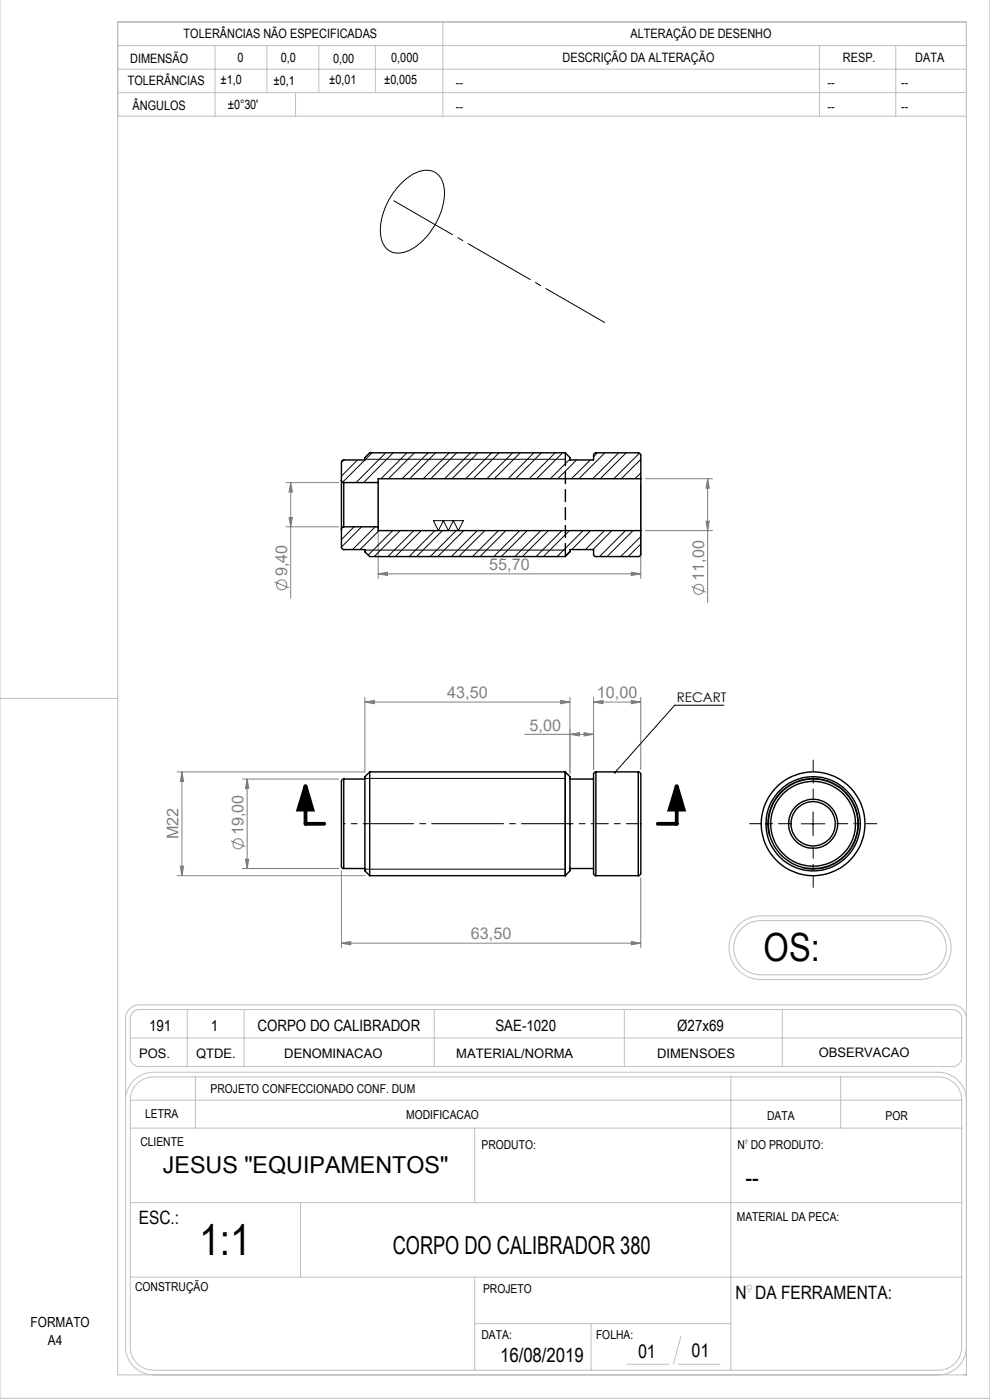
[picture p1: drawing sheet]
<svg xmlns="http://www.w3.org/2000/svg" width="210mm" height="297mm" viewBox="0 0 210 297" stroke-linecap="round" stroke-linejoin="round" font-family="sans-serif">
<g fill="none" stroke="#808080" stroke-width=".21">
<path d="M60.7 102.4h11.2M60.7 111.8h11.2M61.3 109.8h.7l-.3 2zM61.7 102.4v24.5M61.7 102.4l.3 2h-.7zM80.2 103.4v19.3M135.9 102.6v20.1M136.9 101.6h14.2M136.9 112.6h14.2M149.8 110.6h.7l-.4 2zM150.1 101.6l.4 2h-.7zM150.1 101.6v26.2"/>
<path d="M58.2 123.5l3.1 1.2M80.2 121.7l2-.3v.7zM80.2 121.7h55.7M133.9 121.4l2 .3-2 .4zM146.6 124.4l3.1 1.2M77.4 148.9l2-.3v.7zM77.4 148.9h43.5M77.4 148v15.8h-39.8M111.3 155.8h14.6M118.9 148.6l2 .3-2 .4zM120.9 155.8l2-.4v.7zM120.9 148v16.2"/>
<path d="M123.9 155.4l2 .4-2 .3zM125.9 148.9l2-.3v.7zM125.9 148v15.3M125.9 148.9h10M133.9 148.6l2 .3-2 .4zM135.9 148v15.3M38.6 163.8v22M38.6 163.8l.3 2h-.7zM49 178.4l3 1.2M51.4 165.3h20.5M52.4 165.3v19M52.4 165.3l.4 1.9h-.7z"/>
<path d="M37.6 185.8h39.8M38.2 183.8h.7l-.3 2zM51.4 184.3h20.5M52.1 182.3h.7l-.4 2zM72.4 184.7v16.4M133.9 199.7l2 .4-2 .3zM135.9 186.3v14.8M72.4 200.1l2-.4v.7zM72.4 200.1h63.5"/>
<circle cx="59.8" cy="124.1" r="1.08"/>
<circle cx="148.2" cy="125" r="1.07"/>
<circle cx="50.5" cy="179" r="1.07"/>
</g>
<path d="M64.8 166.8l1.5 5h-3zM143.5 166.8l1.5 5h-3z" fill="none" stroke="#000" stroke-width=".8" stroke-linecap="butt"/>
<g fill="none" stroke="#c0c0c0" stroke-width=".21">
<path d="M210 -.1v296.7h-210v-296.6M25 4.7h180v287h-180zM25 9.7h180M25 19.6h180M25 14.7h180M45.6 9.7v15M56.6 9.7v9.9M62.7 19.6v5.1M67.6 9.7v9.9M79.6 9.7v9.9M93.9 4.7v20M173.8 9.7v15"/>
<path d="M190 9.7v15M25 24.7h180M0 148.2h25M156.7 196.2l.5-.5a6.7 6.7 0 0 1 4.2-1.4h33.6a6.8 6.8 0 0 1 6.8 6.8 6.8 6.8 0 0 1-6.8 6.7h-33.6a6.8 6.8 0 0 1-6.2-4.2 6.8 6.8 0 0 1 1.5-7.4zM157.4 196.9l.2-.2a5.6 5.6 0 0 1 3.8-1.4h33.6a5.8 5.8 0 0 1 5.7 5.7 5.8 5.8 0 0 1-5.7 5.8h-33.6a5.8 5.8 0 0 1-5.3-3.6 5.8 5.8 0 0 1 1.3-6.3zM28.3 214.7l1.1-.5h172.8a1.93 1.93 0 0 1 1.8 1.9v8.4a1.93 1.93 0 0 1-2 1.8h-172.4a1.92 1.92 0 0 1-2-2v-8.2a1.81 1.81 0 0 1 .7-1.4zM39.7 214.2v12.1M51.8 214.2v12.1M92.1 214.2v12.1M132.4 214.2v12.1M165.9 214.2v12.1M205 216.1a2.94 2.94 0 0 0-3-2.9h-172.4a2.94 2.94 0 0 0-3 2.9v69.6a6 6 0 0 0 6 6"/>
<path d="M26.6 233.4a6 6 0 0 1 6-5.9h166.5a6 6 0 0 1 5.9 5.9M27.6 233.4a4.9 4.9 0 0 1 5-4.9h166.5a4.9 4.9 0 0 1 4.9 4.9M27.6 233.4v52.3a4.9 4.9 0 0 0 5 5h166.5a4.9 4.9 0 0 0 4.9-5v-52.3M27.6 239.3h176.4M27.6 233.4h176.4M27.6 220.2h176.4M41.5 228.5v10.8M100.7 239.3v15.8M155 228.5v62.2M178.3 228.5v10.8M27.6 255.1h176.4M63.7 255.1v15.8"/>
<path d="M158.2 242.6h.2M27.6 270.9h176.4M100.7 270.9v19.8M158.7 274h.5M100.7 280.8h54.3M125.4 280.8v9.9M133 289.4h8.9M143.8 289.4h8.9M144.4 283.5l-1.6 5.9M205 285.7a6 6 0 0 1-5.9 6"/>
<circle cx="158.3" cy="242.1" r=".25"/>
<circle cx="159" cy="273.1" r=".5"/>
</g>
<path d="M84.9 39a7.4 7.4 0 0 1 6.6-2.8 4.2 4.2 0 0 1 2.8 4.2 14.5 14.5 0 0 1-7.8 12.9 3.8 3.8 0 0 1-5.7-3.4 14.5 14.5 0 0 1 4.1-10.9zM77.4 97.4h42.5M77.4 116.7h42.5M91.9 110.5h6.4l-1.1 2.1-1-2.1-1.1 2.1-1-2.1-1.1 2.1zM153.6 149.6h-10.5l-12.7 14.3M77.4 165.1h42.5M163.2 177.3a9.6 9.6 0 0 1 8.5-12.1 9.6 9.6 0 0 1 10.4 10.4 9.6 9.6 0 0 1-12.1 8.5M170 174.8h5M172.5 172.3v5M77.4 184.4h42.5" fill="none" stroke="#000" stroke-width=".21"/>
<path d="M83.5 42.6l44.7 25.8" fill="none" stroke="#000" stroke-width=".21" stroke-dasharray="15.2 1.3 1.3 1.3" stroke-dashoffset=".9"/>
<path d="M135.5 174.7h-9.2" fill="none" stroke="#000" stroke-width=".21" stroke-dasharray="15.2 1.3 1.3 1.3" stroke-dashoffset="12.5"/>
<path d="M126 174.7h-5.1" fill="none" stroke="#000" stroke-width=".21" stroke-dasharray="15.2 1.3 1.3 1.3" stroke-dashoffset="14.6"/>
<path d="M119.9 174.7h-41.5" fill="none" stroke="#000" stroke-width=".21" stroke-dasharray="15.2 1.3 1.3 1.3" stroke-dashoffset="5.9"/>
<path d="M77.4 174.7h-4.6" fill="none" stroke="#000" stroke-width=".21" stroke-dasharray="15.2 1.3 1.3 1.3" stroke-dashoffset="14.8"/>
<path d="M78.4 174.7h-1M119.9 174.7h1" fill="none" stroke="#000" stroke-width=".21" stroke-dasharray="15.2 1.3 1.3 1.3"/>
<path d="M64.8 166.8v8h4M143.5 166.8v8h-4" fill="none" stroke="#000" stroke-width=".8"/>
<path d="M167.5 174.7h-8.5M172.5 169.7v-8.5M172.5 179.7v8.5M177.5 174.7h8.5" fill="none" stroke="#000" stroke-width=".21" stroke-dasharray="15.2 1.3 1.3 1.3" stroke-dashoffset="12.9"/>
<path d="M119.9 163.8v22" fill="none" stroke="#000" stroke-width=".3"/>
<path d="M119.9 118.1v-22" fill="none" stroke="#000" stroke-width=".3" stroke-dasharray="2.5 1.3" stroke-dashoffset="-.2"/>
<path d="M143.5 166.8l1.5 5h-3zM64.8 166.8l1.5 5h-3z" fill="#000"/>
<g fill="#808080">
<path d="M123.9 155.4l2 .4-2 .3zM120.9 155.8l2-.4v.7z"/>
<path d="M125.9 148.9l2-.3v.7zM133.9 148.6l2 .3-2 .4zM72.4 200.1l2-.4v.7zM133.9 199.7l2 .4-2 .3zM77.4 148.9l2-.3v.7zM118.9 148.6l2 .3-2 .4z"/>
<path d="M80.2 121.7l2-.3v.7zM133.9 121.4l2 .3-2 .4z"/>
<path d="M52.1 182.3h.7l-.4 2zM52.4 165.3l.4 1.9h-.7zM38.2 183.8h.7l-.3 2zM38.6 163.8l.3 2h-.7z"/>
<path d="M61.7 102.4l.3 2h-.7zM61.3 109.8h.7l-.3 2zM150.1 101.6l.4 2h-.7zM149.8 110.6h.7l-.4 2z"/>
</g>
<path d="M130.3 163.7a.24 .24 0 0 1 .3 0 .24 .24 0 0 1 0 .3 .24 .24 0 0 1-.3 .1l.1-.2-.2 .1z" fill="#000"/>
<g fill="none" stroke="#000" stroke-width=".3">
<path d="M72.4 112.3v3.9l.2 .3 4.8 .1v.5l1 1h41.5l1-1v-.5h5v1.1l.4 .4h9.2l.4-.5v-5M72.4 101.9l.1 .3 .4 .2M72.4 101.9v10.4M72.9 111.8l-.4 .2-.1 .3M72.9 102.4v9.4M72.9 111.8h7.3M72.9 102.4h7.3M80.2 102.4v9.4M80.2 111.8v.8h55.7M135.9 101.6v-5l-.1-.3-.4-.2h-9l-.5 .4v1.1h-5v-.5l-1-1h-41.5l-1 1v.5h-4.8l-.2 .4v3.9M135.9 101.6v11M135.9 101.6h-55.7v.8"/>
<path d="M72.9 165.3h-.3l-.2 .4v18.2l.2 .3 .3 .1M72.9 165.3v19M72.9 165.3h4.5M78.4 163.8l-1 1v19.9l1 1.1M78.4 163.8v22M78.4 163.8h41.5M119.9 163.8v22M119.9 163.8l1 1v19.9l-1 1.1M120.9 165.3h5M126.4 163.8l-.4 .1-.1 .3v21.1l.1 .3 .4 .2M126.4 163.8v22M126.4 163.8h9"/>
<path d="M135.4 163.8l.3 .1 .2 .3v21.1l-.2 .3-.3 .2M135.4 163.8v22M72.9 184.3h4.5M78.4 185.8h41.5M120.9 184.3h5M126.4 185.8h9"/>
<circle cx="172.5" cy="174.8" r="9.5"/>
<circle cx="172.5" cy="174.8" r="11"/>
<circle cx="172.5" cy="174.8" r="4.7"/>
<circle cx="172.5" cy="174.8" r="9"/>
<circle cx="172.5" cy="174.7" r="10"/>
<circle cx="172.5" cy="174.8" r="5.2"/>
</g>
<g fill="none" stroke="#000" stroke-width=".21">
<path d="M72.9 97.6l-.5 .5M75.8 97.6l-3.4 3.4M78.9 96.1l-6.2 6.2M81.8 96.1l-6.3 6.3M83.4 96.1l-6.3 6.3M86.3 96.1l-5.5 5.5M87.9 96.1l-5.5 5.5M90.8 96.1l-5.5 5.5M92.4 96.1l-5.5 5.5M95.3 96.1l-5.5 5.5M96.9 96.1l-5.5 5.5M99.8 96.1l-5.5 5.5"/>
<path d="M101.4 96.1l-5.5 5.5M104.3 96.1l-5.5 5.5M105.9 96.1l-5.5 5.5M108.8 96.1l-5.5 5.5M110.3 96.1l-5.5 5.5M113.2 96.1l-5.4 5.5M114.8 96.1l-5.4 5.5M117.8 96.1l-5.5 5.5M119.3 96.1l-5.5 5.5M120.9 97.4l-4.2 4.2M122.3 97.6l-4 4M125.2 97.6l-4 4"/>
<path d="M126.7 96.1l-.8 .8M128.3 96.1l-5.5 5.5M131.2 96.1l-5.5 5.5M132.8 96.1l-5.5 5.5M135.6 96.1l-5.4 5.5M135.9 97.5l-4.1 4.1M75.1 111.8l-2.7 2.7M76.7 111.8l-4.3 4.3M79.6 111.8l-4.8 4.8M80.2 102.2l-.2 .2M80.4 112.6l-4 4M83.3 112.6l-5.2 5.2"/>
<path d="M84.9 112.6l-5.5 5.5M87.8 112.6l-5.5 5.5M89.4 112.6l-5.5 5.5M92.3 112.6l-5.5 5.5M93.8 112.6l-5.4 5.5M96.8 112.6l-5.5 5.5M98.4 112.6l-5.5 5.5M101.2 112.6l-5.5 5.5M102.8 112.6l-5.5 5.5M105.7 112.6l-5.5 5.5M107.3 112.6l-5.5 5.5M110.2 112.6l-5.5 5.5"/>
<path d="M111.8 112.6l-5.5 5.5M114.7 112.6l-5.5 5.5M116.3 112.6l-5.5 5.5M119.2 112.6l-5.5 5.5M120.8 112.6l-5.5 5.5M120.9 116.9l-1.1 1.2M123.7 112.6l-5.5 5.5M125.3 112.6l-4 4M128.2 112.6l-4 4M129.8 112.6l-4 4M132.7 112.6l-5.5 5.5M134.3 112.6l-5.5 5.5"/>
<path d="M135.9 100.4l-1.2 1.2M135.9 115.4l-2.7 2.7M135.9 113.8l-4.2 4.3"/>
</g>
<text font-size="9.4" x="42.2" y="266.1">1:1</text>
<text font-size="8.2" x="162" y="203.8">OS:</text>
<text font-size="5.9" x="158.1" y="251.9">--</text>
<text font-size="5.3" x="83.3" y="265.9">CORPO DO CALIBRADOR 380</text>
<text font-size="4.9" x="34.5" y="248.9">JESUS &quot;EQUIPAMENTOS&quot;</text>
<text font-size="4.2" x="106.1" y="288.9">16/08/2019</text>
<g font-size="4.1">
<text x="146.7" y="287.9">01</text>
<text x="135.3" y="288.1">01</text>
</g>
<g font-size="3.9">
<text x="29.4" y="259.7">ESC.:</text>
<text x="156" y="275.6">N DA FERRAMENTA:</text>
</g>
<g font-size="3.4" fill="#808080">
<text x="60.9" y="122.3" transform="rotate(-90 60.9 122.3)">9,40</text>
<text x="103.8" y="120.9">55,70</text>
<text x="149.4" y="123.2" transform="rotate(-90 149.4 123.2)">11,00</text>
<text x="94.9" y="148.1">43,50</text>
<text x="126.6" y="148.1">10,00</text>
<text x="112.3" y="155">5,00</text>
<text x="37.8" y="178.1" transform="rotate(-90 37.8 178.1)">M22</text>
<text x="51.7" y="177.2" transform="rotate(-90 51.7 177.2)">19,00</text>
<text x="99.9" y="199.3">63,50</text>
</g>
<g font-size="3.3">
<text x="31.6" y="218.8">191</text>
<text x="44.7" y="218.8">1</text>
<text x="54.6" y="218.8">CORPO DO CALIBRADOR</text>
<text x="105.1" y="218.8">SAE-1020</text>
<text x="143.7" y="218.8">Ø27x69</text>
</g>
<g font-size="3">
<text x="6.5" y="281.4">FORMATO</text>
<text x="10.2" y="285.4">A4</text>
</g>
<g font-size="2.8">
<text x="143.6" y="148.9">RECART</text>
<text x="29.5" y="224.4">POS.</text>
<text x="41.6" y="224.4">QTDE.</text>
<text x="60.3" y="224.4">DENOMINACAO</text>
<text x="96.8" y="224.4">MATERIAL/NORMA</text>
<text x="139.4" y="224.3">DIMENSOES</text>
<text x="173.7" y="224.2">OBSERVACAO</text>
</g>
<g font-size="2.7">
<text x="38.9" y="8.1">TOLERÂNCIAS NÃO ESPECIFICADAS</text>
<text x="133.8" y="8.1">ALTERAÇÃO DE DESENHO</text>
<text x="27.6" y="13.4">DIMENSÃO</text>
<text x="46.8" y="17.8">±1,0</text>
<text x="50.4" y="13.1">0</text>
<text x="58" y="18">±0,1</text>
<text x="59.6" y="13.2">0,0</text>
<text x="69.8" y="17.8">±0,01</text>
<text x="70.7" y="13.3">0,00</text>
<text x="81.5" y="17.9">±0,005</text>
<text x="83" y="13.2">0,000</text>
<text x="119.3" y="13.2">DESCRIÇÃO DA ALTERAÇÃO</text>
<text x="178.8" y="13.2">RESP.</text>
<text x="194.2" y="13.2">DATA</text>
<text x="27.1" y="18.1">TOLERÂNCIAS</text>
<text x="28.1" y="23.2">ÂNGULOS</text>
<text x="48.3" y="23.1">±0°30'</text>
<text x="96.7" y="18.5">--</text>
<text x="96.7" y="23.5">--</text>
<text x="175.5" y="18.5">--</text>
<text x="175.5" y="23.5">--</text>
<text x="191.1" y="18.5">--</text>
<text x="191.1" y="23.5">--</text>
</g>
<g font-size="2.6">
<text x="44.7" y="231.9">PROJETO CONFECCIONADO CONF. DUM</text>
<text x="30.8" y="237.2">LETRA</text>
<text x="86.2" y="237.3">MODIFICACAO</text>
<text x="162.7" y="237.6">DATA</text>
<text x="187.8" y="237.6">POR</text>
<text x="29.8" y="243.1">CLIENTE</text>
<text x="102.1" y="243.7">PRODUTO:</text>
<text x="156.4" y="243.7">N DO PRODUTO:</text>
<text x="156.3" y="259.1">MATERIAL DA PECA:</text>
<text x="28.7" y="273.8">CONSTRUÇÃO</text>
<text x="102.5" y="274.2">PROJETO</text>
<text x="102.1" y="284.1">DATA:</text>
<text x="126.4" y="284.1">FOLHA:</text>
</g>
</svg>
